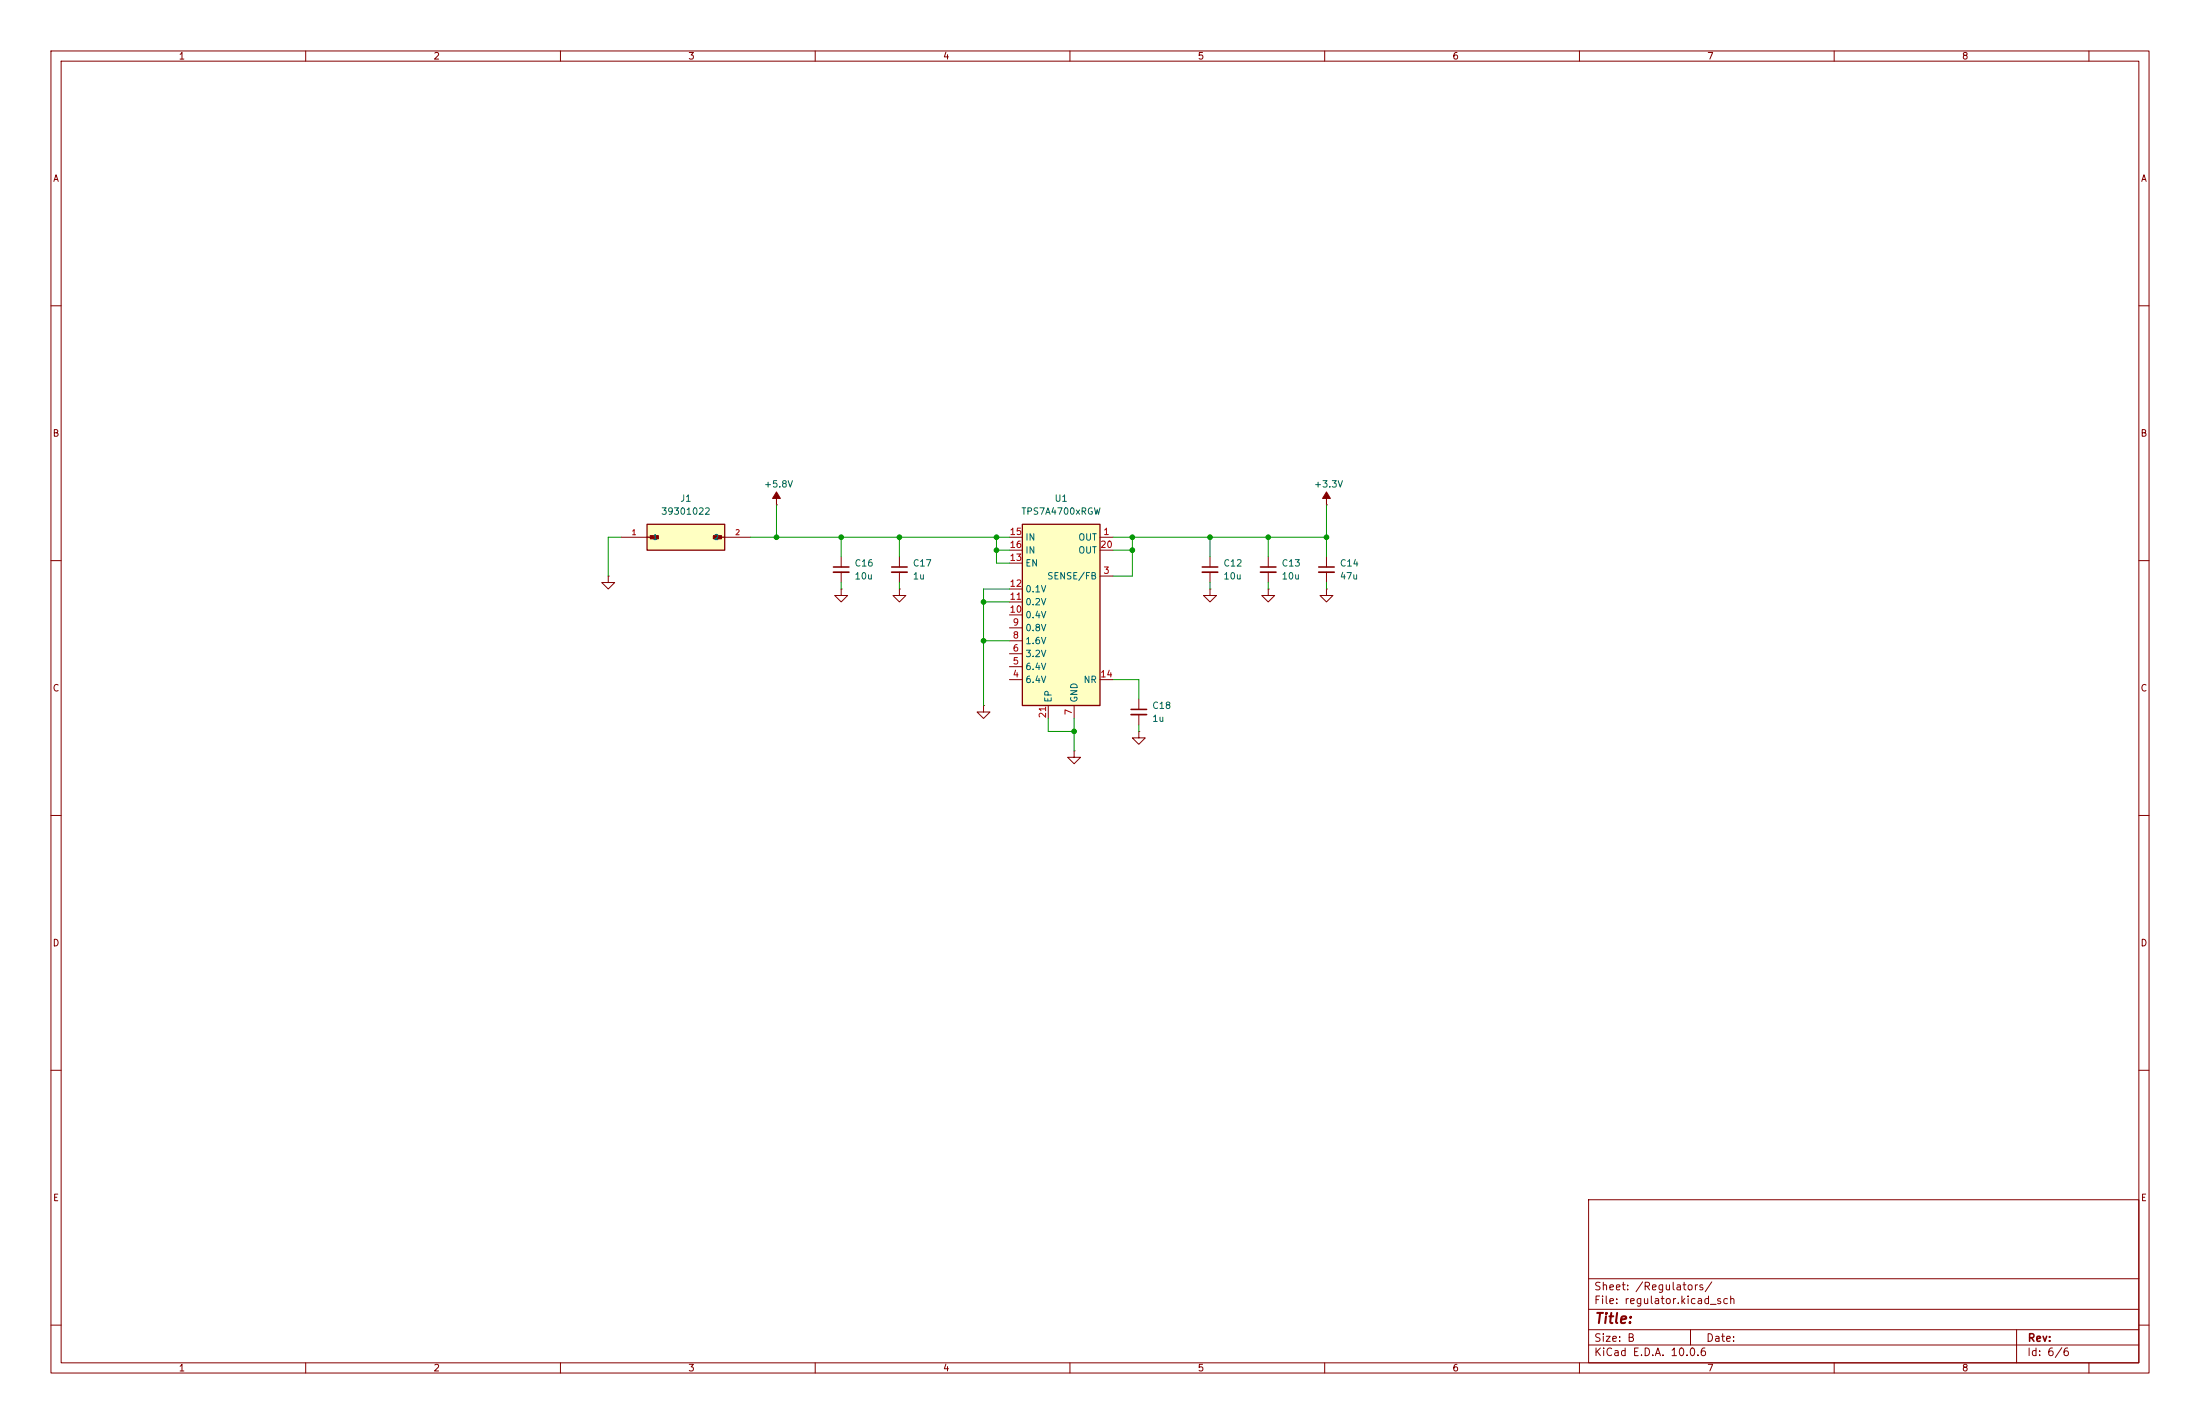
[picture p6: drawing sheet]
(kicad_sch
 (version 20260306)
 (generator "eeschema")
 (generator_version "10.0")
 (paper "B")
 (lib_symbols
  (symbol "Device:C_Small"
   (pin_numbers (hide yes))
   (pin_names
    (offset 0.254) (hide yes)) (exclude_from_sim no) (in_bom yes) (on_board yes)
   (in_pos_files yes)
   (duplicate_pin_numbers_are_jumpers no)
   (property "Reference" "C" (at 0.254 1.778 0) (show_name no) (do_not_autoplace no) (effects (font (size 1.27 1.27)) (justify left)))
   (property "Value" "C_Small" (at 0.254 -2.032 0) (show_name no) (do_not_autoplace no) (effects (font (size 1.27 1.27)) (justify left)))
   (property "Footprint" "" (at 0 0 0) (show_name no) (do_not_autoplace no) (hide yes) (effects (font (size 1.27 1.27))))
   (property "Datasheet" "" (at 0 0 0) (show_name no) (do_not_autoplace no) (hide yes) (effects (font (size 1.27 1.27))))
   (property "Description" "Unpolarized capacitor, small symbol" (at 0 0 0) (show_name no) (do_not_autoplace no) (hide yes) (effects (font (size 1.27 1.27))))
   (symbol "C_Small_0_1"
    (polyline (pts (xy -1.524 0.508) (xy 1.524 0.508)) (stroke (width 0.3048) (type default)) (fill (type none)))
    (polyline (pts (xy -1.524 -0.508) (xy 1.524 -0.508)) (stroke (width 0.3302) (type default)) (fill (type none))))
   (symbol "C_Small_1_1"
    (pin passive line (at 0 2.54 270) (length 2.032) (name "" (effects (font (size 1.27 1.27)))) (number "1" (effects (font (size 1.27 1.27)))))
    (pin passive line (at 0 -2.54 90) (length 2.032) (name "" (effects (font (size 1.27 1.27)))) (number "2" (effects (font (size 1.27 1.27))))))
   (embedded_fonts no))
  (symbol "My_Symbols:+5.0V"
   (power global)
   (pin_numbers (hide yes))
   (pin_names
    (offset 0) (hide yes)) (exclude_from_sim no) (in_bom yes) (on_board yes)
   (in_pos_files yes)
   (duplicate_pin_numbers_are_jumpers no)
   (property "Reference" "#PWR" (at 0 -3.81 0) (show_name no) (do_not_autoplace no) (hide yes) (effects (font (size 1.27 1.27))))
   (property "Value" "+5.0V" (at 0 3.556 0) (show_name no) (do_not_autoplace no) (effects (font (size 1.27 1.27))))
   (property "Footprint" "" (at 0 0 0) (show_name no) (do_not_autoplace no) (hide yes) (effects (font (size 1.27 1.27))))
   (property "Datasheet" "" (at 0 0 0) (show_name no) (do_not_autoplace no) (hide yes) (effects (font (size 1.27 1.27))))
   (property "Description" "Power symbol creates a global label with name \"-15V\"" (at 0 0 0) (show_name no) (do_not_autoplace no) (hide yes) (effects (font (size 1.27 1.27))))
   (symbol "+5.0V_0_0"
    (pin power_in line (at 0 0 90) (length 0) (name "" (effects (font (size 1.27 1.27)))) (number "1" (effects (font (size 1.27 1.27))))))
   (symbol "+5.0V_0_1"
    (polyline (pts (xy 0 0) (xy 0 1.27) (xy 0.762 1.27) (xy 0 2.54) (xy -0.762 1.27) (xy 0 1.27)) (stroke (width 0) (type default)) (fill (type outline))))
   (embedded_fonts no))
  (symbol "My_Symbols:TPS7A4700xRGW" (exclude_from_sim no) (in_bom yes) (on_board yes)
   (in_pos_files yes)
   (duplicate_pin_numbers_are_jumpers no)
   (property "Reference" "U7" (at 0 22.86 0) (show_name no) (do_not_autoplace no) (effects (font (size 1.27 1.27))))
   (property "Value" "TPS7A4700xRGW" (at 0 21.336 0) (show_name no) (do_not_autoplace no) (effects (font (size 1.27 1.27))))
   (property "Footprint" "Package_DFN_QFN:Texas_RGW0020A_VQFN-20-1EP_5x5mm_P0.65mm_EP3.15x3.15mm_ThermalVias" (at 4.445 21.59 0) (show_name no) (do_not_autoplace no) (hide yes) (effects (font (size 1.27 1.27))))
   (property "Datasheet" "https://www.ti.com/lit/ds/symlink/tps7a47.pdf" (at 0 24.13 0) (show_name no) (do_not_autoplace no) (hide yes) (effects (font (size 1.27 1.27))))
   (property "Description" "1A, Low-Noise Low-Dropout Voltage Regulator, 3-35V Input, Adjustable 1.4-34V Output, VQFN-20" (at 0 0 0) (show_name no) (do_not_autoplace no) (hide yes) (effects (font (size 1.27 1.27))))
   (symbol "TPS7A4700xRGW_0_1"
    (rectangle (start -7.62 20.32) (end 7.62 -15.24) (stroke (width 0.254) (type default)) (fill (type background))))
   (symbol "TPS7A4700xRGW_1_1"
    (pin power_out line (at 10.16 17.78 180) (length 2.54) (name "OUT" (effects (font (size 1.27 1.27)))) (number "1" (effects (font (size 1.27 1.27)))))
    (pin input line (at 10.16 10.16 180) (length 2.54) (name "SENSE/FB" (effects (font (size 1.27 1.27)))) (number "3" (effects (font (size 1.27 1.27)))))
    (pin input line (at -10.16 -10.16 0) (length 2.54) (name "6.4V" (effects (font (size 1.27 1.27)))) (number "4" (effects (font (size 1.27 1.27)))))
    (pin input line (at -10.16 -7.62 0) (length 2.54) (name "6.4V" (effects (font (size 1.27 1.27)))) (number "5" (effects (font (size 1.27 1.27)))))
    (pin input line (at -10.16 -5.08 0) (length 2.54) (name "3.2V" (effects (font (size 1.27 1.27)))) (number "6" (effects (font (size 1.27 1.27)))))
    (pin power_in line (at 2.54 -17.78 90) (length 2.54) (name "GND" (effects (font (size 1.27 1.27)))) (number "7" (effects (font (size 1.27 1.27)))))
    (pin input line (at -10.16 -2.54 0) (length 2.54) (name "1.6V" (effects (font (size 1.27 1.27)))) (number "8" (effects (font (size 1.27 1.27)))))
    (pin input line (at -10.16 0 0) (length 2.54) (name "0.8V" (effects (font (size 1.27 1.27)))) (number "9" (effects (font (size 1.27 1.27)))))
    (pin input line (at -10.16 2.54 0) (length 2.54) (name "0.4V" (effects (font (size 1.27 1.27)))) (number "10" (effects (font (size 1.27 1.27)))))
    (pin input line (at -10.16 5.08 0) (length 2.54) (name "0.2V" (effects (font (size 1.27 1.27)))) (number "11" (effects (font (size 1.27 1.27)))))
    (pin input line (at -10.16 7.62 0) (length 2.54) (name "0.1V" (effects (font (size 1.27 1.27)))) (number "12" (effects (font (size 1.27 1.27)))))
    (pin input line (at -10.16 12.7 0) (length 2.54) (name "EN" (effects (font (size 1.27 1.27)))) (number "13" (effects (font (size 1.27 1.27)))))
    (pin passive line (at 10.16 -10.16 180) (length 2.54) (name "NR" (effects (font (size 1.27 1.27)))) (number "14" (effects (font (size 1.27 1.27)))))
    (pin power_in line (at -10.16 17.78 0) (length 2.54) (name "IN" (effects (font (size 1.27 1.27)))) (number "15" (effects (font (size 1.27 1.27)))))
    (pin passive line (at -10.16 15.24 0) (length 2.54) (name "IN" (effects (font (size 1.27 1.27)))) (number "16" (effects (font (size 1.27 1.27)))))
    (pin power_out line (at 10.16 15.24 180) (length 2.54) (name "OUT" (effects (font (size 1.27 1.27)))) (number "20" (effects (font (size 1.27 1.27)))))
    (pin passive line (at -2.54 -17.78 90) (length 2.54) (name "EP" (effects (font (size 1.27 1.27)))) (number "21" (effects (font (size 1.27 1.27))))))
   (embedded_fonts no))
  (symbol "my-symbols:39301022"
   (pin_names
    (offset 1.016)) (exclude_from_sim no) (in_bom yes) (on_board yes)
   (in_pos_files yes)
   (duplicate_pin_numbers_are_jumpers no)
   (property "Reference" "J" (at -7.62 3.81 0) (show_name no) (do_not_autoplace no) (effects (font (size 1.27 1.27)) (justify left bottom)))
   (property "Value" "39301022" (at -7.62 -5.08 0) (show_name no) (do_not_autoplace no) (effects (font (size 1.27 1.27)) (justify left bottom)))
   (property "Footprint" "My_Footprints:MOLEX_39301022" (at 0 0 0) (show_name no) (do_not_autoplace no) (hide yes) (effects (font (size 1.27 1.27)) (justify bottom)))
   (property "Datasheet" "" (at 0 0 0) (show_name no) (do_not_autoplace no) (hide yes) (effects (font (size 1.27 1.27))))
   (property "Description" "" (at 0 0 0) (show_name no) (do_not_autoplace no) (hide yes) (effects (font (size 1.27 1.27))))
   (property "PARTREV" "A" (at 0 0 0) (show_name no) (do_not_autoplace no) (hide yes) (effects (font (size 1.27 1.27)) (justify bottom)))
   (property "STANDARD" "Manufacturer Recommendations" (at 0 0 0) (show_name no) (do_not_autoplace no) (hide yes) (effects (font (size 1.27 1.27)) (justify bottom)))
   (property "MAXIMUM_PACKAGE_HEIGHT" "11.40mm" (at 0 0 0) (show_name no) (do_not_autoplace no) (hide yes) (effects (font (size 1.27 1.27)) (justify bottom)))
   (property "MANUFACTURER" "Molex" (at 0 0 0) (show_name no) (do_not_autoplace no) (hide yes) (effects (font (size 1.27 1.27)) (justify bottom)))
   (symbol "39301022_0_0"
    (polyline (pts (xy -7.62 0) (xy -5.715 0)) (stroke (width 0.254) (type default)) (fill (type none)))
    (rectangle (start -7.62 -2.54) (end 7.62 2.54) (stroke (width 0.254) (type default)) (fill (type background)))
    (rectangle (start -6.985 -0.3175) (end -5.3975 0.3175) (stroke (width 0.1) (type default)) (fill (type outline)))
    (rectangle (start 5.3975 -0.3175) (end 6.985 0.3175) (stroke (width 0.1) (type default)) (fill (type outline)))
    (polyline (pts (xy 7.62 0) (xy 5.715 0)) (stroke (width 0.254) (type default)) (fill (type none)))
    (pin passive line (at -12.7 0 0) (length 5.08) (name "1" (effects (font (size 1.016 1.016)))) (number "1" (effects (font (size 1.016 1.016)))))
    (pin passive line (at 12.7 0 180) (length 5.08) (name "2" (effects (font (size 1.016 1.016)))) (number "2" (effects (font (size 1.016 1.016))))))
   (embedded_fonts no))
  (symbol "power:GND"
   (power global)
   (pin_numbers (hide yes))
   (pin_names
    (offset 0) (hide yes)) (exclude_from_sim no) (in_bom yes) (on_board yes)
   (in_pos_files yes)
   (duplicate_pin_numbers_are_jumpers no)
   (property "Reference" "#PWR" (at 0 -6.35 0) (show_name no) (do_not_autoplace no) (hide yes) (effects (font (size 1.27 1.27))))
   (property "Value" "GND" (at 0 -3.81 0) (show_name no) (do_not_autoplace no) (effects (font (size 1.27 1.27))))
   (property "Footprint" "" (at 0 0 0) (show_name no) (do_not_autoplace no) (hide yes) (effects (font (size 1.27 1.27))))
   (property "Datasheet" "" (at 0 0 0) (show_name no) (do_not_autoplace no) (hide yes) (effects (font (size 1.27 1.27))))
   (property "Description" "Power symbol creates a global label with name \"GND\" , ground" (at 0 0 0) (show_name no) (do_not_autoplace no) (hide yes) (effects (font (size 1.27 1.27))))
   (symbol "GND_0_1"
    (polyline (pts (xy 0 0) (xy 0 -1.27) (xy 1.27 -1.27) (xy 0 -2.54) (xy -1.27 -1.27) (xy 0 -1.27)) (stroke (width 0) (type default)) (fill (type none))))
   (symbol "GND_1_1"
    (pin power_in line (at 0 0 270) (length 0) (name "" (effects (font (size 1.27 1.27)))) (number "1" (effects (font (size 1.27 1.27))))))
   (embedded_fonts no)))
 (junction
  (at 176.53 105.41)
  (diameter 0)
  (color 0 0 0 0))
 (junction
  (at 260.35 105.41)
  (diameter 0)
  (color 0 0 0 0))
 (junction
  (at 222.25 107.95)
  (diameter 0)
  (color 0 0 0 0))
 (junction
  (at 237.49 105.41)
  (diameter 0)
  (color 0 0 0 0))
 (junction
  (at 195.58 107.95)
  (diameter 0)
  (color 0 0 0 0))
 (junction
  (at 248.92 105.41)
  (diameter 0)
  (color 0 0 0 0))
 (junction
  (at 195.58 105.41)
  (diameter 0)
  (color 0 0 0 0))
 (junction
  (at 193.04 125.73)
  (diameter 0)
  (color 0 0 0 0))
 (junction
  (at 210.82 143.51)
  (diameter 0)
  (color 0 0 0 0))
 (junction
  (at 152.4 105.41)
  (diameter 0)
  (color 0 0 0 0))
 (junction
  (at 193.04 118.11)
  (diameter 0)
  (color 0 0 0 0))
 (junction
  (at 222.25 105.41)
  (diameter 0)
  (color 0 0 0 0))
 (junction
  (at 165.1 105.41)
  (diameter 0)
  (color 0 0 0 0))
 (wire
  (pts (xy 195.58 107.95) (xy 195.58 105.41))
  (stroke (width 0) (type default)))
 (wire
  (pts (xy 237.49 115.57) (xy 237.49 114.3))
  (stroke (width 0) (type default)))
 (wire
  (pts (xy 210.82 143.51) (xy 210.82 147.32))
  (stroke (width 0) (type default)))
 (wire
  (pts (xy 193.04 125.73) (xy 198.12 125.73))
  (stroke (width 0) (type default)))
 (wire
  (pts (xy 223.52 143.51) (xy 223.52 142.24))
  (stroke (width 0) (type default)))
 (wire
  (pts (xy 222.25 107.95) (xy 222.25 113.03))
  (stroke (width 0) (type default)))
 (wire
  (pts (xy 193.04 118.11) (xy 193.04 125.73))
  (stroke (width 0) (type default)))
 (wire
  (pts (xy 260.35 114.3) (xy 260.35 115.57))
  (stroke (width 0) (type default)))
 (wire
  (pts (xy 223.52 133.35) (xy 223.52 137.16))
  (stroke (width 0) (type default)))
 (wire
  (pts (xy 222.25 107.95) (xy 218.44 107.95))
  (stroke (width 0) (type default)))
 (wire
  (pts (xy 165.1 105.41) (xy 176.53 105.41))
  (stroke (width 0) (type default)))
 (wire
  (pts (xy 152.4 105.41) (xy 152.4 99.06))
  (stroke (width 0) (type default)))
 (wire
  (pts (xy 165.1 105.41) (xy 165.1 109.22))
  (stroke (width 0) (type default)))
 (wire
  (pts (xy 222.25 113.03) (xy 218.44 113.03))
  (stroke (width 0) (type default)))
 (wire
  (pts (xy 195.58 105.41) (xy 198.12 105.41))
  (stroke (width 0) (type default)))
 (wire
  (pts (xy 248.92 114.3) (xy 248.92 115.57))
  (stroke (width 0) (type default)))
 (wire
  (pts (xy 260.35 105.41) (xy 260.35 109.22))
  (stroke (width 0) (type default)))
 (wire
  (pts (xy 176.53 105.41) (xy 195.58 105.41))
  (stroke (width 0) (type default)))
 (wire
  (pts (xy 198.12 115.57) (xy 193.04 115.57))
  (stroke (width 0) (type default)))
 (wire
  (pts (xy 237.49 105.41) (xy 237.49 109.22))
  (stroke (width 0) (type default)))
 (wire
  (pts (xy 198.12 110.49) (xy 195.58 110.49))
  (stroke (width 0) (type default)))
 (wire
  (pts (xy 222.25 105.41) (xy 222.25 107.95))
  (stroke (width 0) (type default)))
 (wire
  (pts (xy 195.58 110.49) (xy 195.58 107.95))
  (stroke (width 0) (type default)))
 (wire
  (pts (xy 119.38 105.41) (xy 119.38 113.03))
  (stroke (width 0) (type default)))
 (wire
  (pts (xy 237.49 105.41) (xy 248.92 105.41))
  (stroke (width 0) (type default)))
 (wire
  (pts (xy 210.82 140.97) (xy 210.82 143.51))
  (stroke (width 0) (type default)))
 (wire
  (pts (xy 176.53 114.3) (xy 176.53 115.57))
  (stroke (width 0) (type default)))
 (wire
  (pts (xy 193.04 125.73) (xy 193.04 138.43))
  (stroke (width 0) (type default)))
 (wire
  (pts (xy 205.74 143.51) (xy 210.82 143.51))
  (stroke (width 0) (type default)))
 (wire
  (pts (xy 119.38 105.41) (xy 121.92 105.41))
  (stroke (width 0) (type default)))
 (wire
  (pts (xy 176.53 105.41) (xy 176.53 109.22))
  (stroke (width 0) (type default)))
 (wire
  (pts (xy 147.32 105.41) (xy 152.4 105.41))
  (stroke (width 0) (type default)))
 (wire
  (pts (xy 248.92 105.41) (xy 248.92 109.22))
  (stroke (width 0) (type default)))
 (wire
  (pts (xy 260.35 99.06) (xy 260.35 105.41))
  (stroke (width 0) (type default)))
 (wire
  (pts (xy 218.44 105.41) (xy 222.25 105.41))
  (stroke (width 0) (type default)))
 (wire
  (pts (xy 193.04 115.57) (xy 193.04 118.11))
  (stroke (width 0) (type default)))
 (wire
  (pts (xy 198.12 118.11) (xy 193.04 118.11))
  (stroke (width 0) (type default)))
 (wire
  (pts (xy 198.12 107.95) (xy 195.58 107.95))
  (stroke (width 0) (type default)))
 (wire
  (pts (xy 248.92 105.41) (xy 260.35 105.41))
  (stroke (width 0) (type default)))
 (wire
  (pts (xy 152.4 105.41) (xy 165.1 105.41))
  (stroke (width 0) (type default)))
 (wire
  (pts (xy 165.1 115.57) (xy 165.1 114.3))
  (stroke (width 0) (type default)))
 (wire
  (pts (xy 222.25 105.41) (xy 237.49 105.41))
  (stroke (width 0) (type default)))
 (wire
  (pts (xy 218.44 133.35) (xy 223.52 133.35))
  (stroke (width 0) (type default)))
 (wire
  (pts (xy 205.74 140.97) (xy 205.74 143.51))
  (stroke (width 0) (type default)))
 (symbol
  (lib_id "Device:C_Small")
  (at 237.49 111.76 0)
  (unit 1)
  (body_style 1)
  (exclude_from_sim no)
  (in_bom yes)
  (on_board yes)
  (in_pos_files yes)
  (dnp no)
  (fields_autoplaced yes)
  (property "Reference" "C12" (at 240.03 110.4962 0) (show_name no) (do_not_autoplace no) (effects (font (size 1.27 1.27)) (justify left)))
  (property "Value" "10u" (at 240.03 113.0362 0) (show_name no) (do_not_autoplace no) (effects (font (size 1.27 1.27)) (justify left)))
  (property "Footprint" "Capacitor_SMD:C_1206_3216Metric" (at 237.49 111.76 0) (hide yes) (show_name no) (do_not_autoplace no) (effects (font (size 1.27 1.27))))
  (property "Datasheet" "" (at 237.49 111.76 0) (hide yes) (show_name no) (do_not_autoplace no) (effects (font (size 1.27 1.27))))
  (property "Description" "CAP CER 10UF 25V X7R 1206" (at 237.49 111.76 0) (hide yes) (show_name no) (do_not_autoplace no) (effects (font (size 1.27 1.27))))
  (property "MFG" "Murata" (at 237.49 111.76 0) (hide yes) (show_name no) (do_not_autoplace no) (effects (font (size 1.27 1.27))))
  (property "MFG_PN" "GRM31CR71E106KA12L" (at 237.49 111.76 0) (hide yes) (show_name no) (do_not_autoplace no) (effects (font (size 1.27 1.27))))
  (property "Price" "0.13" (at 237.49 111.76 0) (hide yes) (show_name no) (do_not_autoplace no) (effects (font (size 1.27 1.27))))
  (pin "1")
  (pin "2"))
 (symbol
  (lib_id "power:GND")
  (at 223.52 143.51 0)
  (unit 1)
  (body_style 1)
  (exclude_from_sim no)
  (in_bom yes)
  (on_board yes)
  (in_pos_files yes)
  (dnp no)
  (fields_autoplaced yes)
  (property "Reference" "#PWR033" (at 223.52 149.86 0) (hide yes) (show_name no) (do_not_autoplace no) (effects (font (size 1.27 1.27))))
  (property "Value" "GND" (at 223.52 148.59 0) (hide yes) (show_name no) (do_not_autoplace no) (effects (font (size 1.27 1.27))))
  (property "Footprint" "" (at 223.52 143.51 0) (hide yes) (show_name no) (do_not_autoplace no) (effects (font (size 1.27 1.27))))
  (property "Datasheet" "" (at 223.52 143.51 0) (hide yes) (show_name no) (do_not_autoplace no) (effects (font (size 1.27 1.27))))
  (property "Description" "Power symbol creates a global label with name \"GND\" , ground" (at 223.52 143.51 0) (hide yes) (show_name no) (do_not_autoplace no) (effects (font (size 1.27 1.27))))
  (pin "1"))
 (symbol
  (lib_id "My_Symbols:+5.0V")
  (at 152.4 99.06 0)
  (unit 1)
  (body_style 1)
  (exclude_from_sim no)
  (in_bom yes)
  (on_board yes)
  (in_pos_files yes)
  (dnp no)
  (property "Reference" "#PWR027" (at 152.4 102.87 0) (hide yes) (show_name no) (do_not_autoplace no) (effects (font (size 1.27 1.27))))
  (property "Value" "+5.8V" (at 149.86 94.996 0) (show_name no) (do_not_autoplace no) (effects (font (size 1.27 1.27)) (justify left)))
  (property "Footprint" "" (at 152.4 99.06 0) (hide yes) (show_name no) (do_not_autoplace no) (effects (font (size 1.27 1.27))))
  (property "Datasheet" "" (at 152.4 99.06 0) (hide yes) (show_name no) (do_not_autoplace no) (effects (font (size 1.27 1.27))))
  (property "Description" "Power symbol creates a global label with name \"-15V\"" (at 152.4 99.06 0) (hide yes) (show_name no) (do_not_autoplace no) (effects (font (size 1.27 1.27))))
  (pin "1"))
 (symbol
  (lib_id "Device:C_Small")
  (at 260.35 111.76 0)
  (unit 1)
  (body_style 1)
  (exclude_from_sim no)
  (in_bom yes)
  (on_board yes)
  (in_pos_files yes)
  (dnp no)
  (fields_autoplaced yes)
  (property "Reference" "C14" (at 262.89 110.4962 0) (show_name no) (do_not_autoplace no) (effects (font (size 1.27 1.27)) (justify left)))
  (property "Value" "47u" (at 262.89 113.0362 0) (show_name no) (do_not_autoplace no) (effects (font (size 1.27 1.27)) (justify left)))
  (property "Footprint" "Capacitor_SMD:C_1206_3216Metric" (at 260.35 111.76 0) (hide yes) (show_name no) (do_not_autoplace no) (effects (font (size 1.27 1.27))))
  (property "Datasheet" "" (at 260.35 111.76 0) (hide yes) (show_name no) (do_not_autoplace no) (effects (font (size 1.27 1.27))))
  (property "Description" "CAP CER 47UF 16V X5R 1206" (at 260.35 111.76 0) (hide yes) (show_name no) (do_not_autoplace no) (effects (font (size 1.27 1.27))))
  (property "MFG" "Taiyo Yuden" (at 260.35 111.76 0) (hide yes) (show_name no) (do_not_autoplace no) (effects (font (size 1.27 1.27))))
  (property "MFG_PN" "MSASE31LBB5476MTNA01" (at 260.35 111.76 0) (hide yes) (show_name no) (do_not_autoplace no) (effects (font (size 1.27 1.27))))
  (property "Price" "0.36" (at 260.35 111.76 0) (hide yes) (show_name no) (do_not_autoplace no) (effects (font (size 1.27 1.27))))
  (pin "1")
  (pin "2"))
 (symbol
  (lib_id "Device:C_Small")
  (at 165.1 111.76 0)
  (unit 1)
  (body_style 1)
  (exclude_from_sim no)
  (in_bom yes)
  (on_board yes)
  (in_pos_files yes)
  (dnp no)
  (fields_autoplaced yes)
  (property "Reference" "C16" (at 167.64 110.4962 0) (show_name no) (do_not_autoplace no) (effects (font (size 1.27 1.27)) (justify left)))
  (property "Value" "10u" (at 167.64 113.0362 0) (show_name no) (do_not_autoplace no) (effects (font (size 1.27 1.27)) (justify left)))
  (property "Footprint" "Capacitor_SMD:C_1206_3216Metric" (at 165.1 111.76 0) (hide yes) (show_name no) (do_not_autoplace no) (effects (font (size 1.27 1.27))))
  (property "Datasheet" "" (at 165.1 111.76 0) (hide yes) (show_name no) (do_not_autoplace no) (effects (font (size 1.27 1.27))))
  (property "Description" "CAP CER 10UF 25V X7R 1206" (at 165.1 111.76 0) (hide yes) (show_name no) (do_not_autoplace no) (effects (font (size 1.27 1.27))))
  (property "MFG" "Murata" (at 165.1 111.76 0) (hide yes) (show_name no) (do_not_autoplace no) (effects (font (size 1.27 1.27))))
  (property "MFG_PN" "GRM31CR71E106KA12L" (at 165.1 111.76 0) (hide yes) (show_name no) (do_not_autoplace no) (effects (font (size 1.27 1.27))))
  (property "Price" "0.13" (at 165.1 111.76 0) (hide yes) (show_name no) (do_not_autoplace no) (effects (font (size 1.27 1.27))))
  (pin "1")
  (pin "2"))
 (symbol
  (lib_id "power:GND")
  (at 193.04 138.43 0)
  (unit 1)
  (body_style 1)
  (exclude_from_sim no)
  (in_bom yes)
  (on_board yes)
  (in_pos_files yes)
  (dnp no)
  (fields_autoplaced yes)
  (property "Reference" "#PWR019" (at 193.04 144.78 0) (hide yes) (show_name no) (do_not_autoplace no) (effects (font (size 1.27 1.27))))
  (property "Value" "GND" (at 193.04 143.51 0) (hide yes) (show_name no) (do_not_autoplace no) (effects (font (size 1.27 1.27))))
  (property "Footprint" "" (at 193.04 138.43 0) (hide yes) (show_name no) (do_not_autoplace no) (effects (font (size 1.27 1.27))))
  (property "Datasheet" "" (at 193.04 138.43 0) (hide yes) (show_name no) (do_not_autoplace no) (effects (font (size 1.27 1.27))))
  (property "Description" "Power symbol creates a global label with name \"GND\" , ground" (at 193.04 138.43 0) (hide yes) (show_name no) (do_not_autoplace no) (effects (font (size 1.27 1.27))))
  (pin "1"))
 (symbol
  (lib_id "power:GND")
  (at 237.49 115.57 0)
  (unit 1)
  (body_style 1)
  (exclude_from_sim no)
  (in_bom yes)
  (on_board yes)
  (in_pos_files yes)
  (dnp no)
  (fields_autoplaced yes)
  (property "Reference" "#PWR018" (at 237.49 121.92 0) (hide yes) (show_name no) (do_not_autoplace no) (effects (font (size 1.27 1.27))))
  (property "Value" "GND" (at 237.49 120.65 0) (hide yes) (show_name no) (do_not_autoplace no) (effects (font (size 1.27 1.27))))
  (property "Footprint" "" (at 237.49 115.57 0) (hide yes) (show_name no) (do_not_autoplace no) (effects (font (size 1.27 1.27))))
  (property "Datasheet" "" (at 237.49 115.57 0) (hide yes) (show_name no) (do_not_autoplace no) (effects (font (size 1.27 1.27))))
  (property "Description" "Power symbol creates a global label with name \"GND\" , ground" (at 237.49 115.57 0) (hide yes) (show_name no) (do_not_autoplace no) (effects (font (size 1.27 1.27))))
  (pin "1"))
 (symbol
  (lib_id "power:GND")
  (at 165.1 115.57 0)
  (unit 1)
  (body_style 1)
  (exclude_from_sim no)
  (in_bom yes)
  (on_board yes)
  (in_pos_files yes)
  (dnp no)
  (fields_autoplaced yes)
  (property "Reference" "#PWR025" (at 165.1 121.92 0) (hide yes) (show_name no) (do_not_autoplace no) (effects (font (size 1.27 1.27))))
  (property "Value" "GND" (at 165.1 120.65 0) (hide yes) (show_name no) (do_not_autoplace no) (effects (font (size 1.27 1.27))))
  (property "Footprint" "" (at 165.1 115.57 0) (hide yes) (show_name no) (do_not_autoplace no) (effects (font (size 1.27 1.27))))
  (property "Datasheet" "" (at 165.1 115.57 0) (hide yes) (show_name no) (do_not_autoplace no) (effects (font (size 1.27 1.27))))
  (property "Description" "Power symbol creates a global label with name \"GND\" , ground" (at 165.1 115.57 0) (hide yes) (show_name no) (do_not_autoplace no) (effects (font (size 1.27 1.27))))
  (pin "1"))
 (symbol
  (lib_id "my-symbols:39301022")
  (at 134.62 105.41 0)
  (unit 1)
  (body_style 1)
  (exclude_from_sim no)
  (in_bom yes)
  (on_board yes)
  (in_pos_files yes)
  (dnp no)
  (fields_autoplaced yes)
  (property "Reference" "J1" (at 134.62 97.79 0) (show_name no) (do_not_autoplace no) (effects (font (size 1.27 1.27))))
  (property "Value" "39301022" (at 134.62 100.33 0) (show_name no) (do_not_autoplace no) (effects (font (size 1.27 1.27))))
  (property "Footprint" "My_Footprints:MOLEX_39301022" (at 134.62 105.41 0) (hide yes) (show_name no) (do_not_autoplace no) (effects (font (size 1.27 1.27)) (justify bottom)))
  (property "Datasheet" "" (at 134.62 105.41 0) (hide yes) (show_name no) (do_not_autoplace no) (effects (font (size 1.27 1.27))))
  (property "Description" "" (at 134.62 105.41 0) (hide yes) (show_name no) (do_not_autoplace no) (effects (font (size 1.27 1.27))))
  (property "PARTREV" "A" (at 134.62 105.41 0) (hide yes) (show_name no) (do_not_autoplace no) (effects (font (size 1.27 1.27)) (justify bottom)))
  (property "STANDARD" "Manufacturer Recommendations" (at 134.62 105.41 0) (hide yes) (show_name no) (do_not_autoplace no) (effects (font (size 1.27 1.27)) (justify bottom)))
  (property "MAXIMUM_PACKAGE_HEIGHT" "11.40mm" (at 134.62 105.41 0) (hide yes) (show_name no) (do_not_autoplace no) (effects (font (size 1.27 1.27)) (justify bottom)))
  (property "MANUFACTURER" "Molex" (at 134.62 105.41 0) (hide yes) (show_name no) (do_not_autoplace no) (effects (font (size 1.27 1.27)) (justify bottom)))
  (pin "1")
  (pin "2"))
 (symbol
  (lib_id "My_Symbols:+5.0V")
  (at 260.35 99.06 0)
  (unit 1)
  (body_style 1)
  (exclude_from_sim no)
  (in_bom yes)
  (on_board yes)
  (in_pos_files yes)
  (dnp no)
  (property "Reference" "#PWR022" (at 260.35 102.87 0) (hide yes) (show_name no) (do_not_autoplace no) (effects (font (size 1.27 1.27))))
  (property "Value" "+3.3V" (at 257.81 94.996 0) (show_name no) (do_not_autoplace no) (effects (font (size 1.27 1.27)) (justify left)))
  (property "Footprint" "" (at 260.35 99.06 0) (hide yes) (show_name no) (do_not_autoplace no) (effects (font (size 1.27 1.27))))
  (property "Datasheet" "" (at 260.35 99.06 0) (hide yes) (show_name no) (do_not_autoplace no) (effects (font (size 1.27 1.27))))
  (property "Description" "Power symbol creates a global label with name \"-15V\"" (at 260.35 99.06 0) (hide yes) (show_name no) (do_not_autoplace no) (effects (font (size 1.27 1.27))))
  (pin "1"))
 (symbol
  (lib_id "power:GND")
  (at 260.35 115.57 0)
  (unit 1)
  (body_style 1)
  (exclude_from_sim no)
  (in_bom yes)
  (on_board yes)
  (in_pos_files yes)
  (dnp no)
  (fields_autoplaced yes)
  (property "Reference" "#PWR021" (at 260.35 121.92 0) (hide yes) (show_name no) (do_not_autoplace no) (effects (font (size 1.27 1.27))))
  (property "Value" "GND" (at 260.35 120.65 0) (hide yes) (show_name no) (do_not_autoplace no) (effects (font (size 1.27 1.27))))
  (property "Footprint" "" (at 260.35 115.57 0) (hide yes) (show_name no) (do_not_autoplace no) (effects (font (size 1.27 1.27))))
  (property "Datasheet" "" (at 260.35 115.57 0) (hide yes) (show_name no) (do_not_autoplace no) (effects (font (size 1.27 1.27))))
  (property "Description" "Power symbol creates a global label with name \"GND\" , ground" (at 260.35 115.57 0) (hide yes) (show_name no) (do_not_autoplace no) (effects (font (size 1.27 1.27))))
  (pin "1"))
 (symbol
  (lib_id "power:GND")
  (at 248.92 115.57 0)
  (unit 1)
  (body_style 1)
  (exclude_from_sim no)
  (in_bom yes)
  (on_board yes)
  (in_pos_files yes)
  (dnp no)
  (fields_autoplaced yes)
  (property "Reference" "#PWR020" (at 248.92 121.92 0) (hide yes) (show_name no) (do_not_autoplace no) (effects (font (size 1.27 1.27))))
  (property "Value" "GND" (at 248.92 120.65 0) (hide yes) (show_name no) (do_not_autoplace no) (effects (font (size 1.27 1.27))))
  (property "Footprint" "" (at 248.92 115.57 0) (hide yes) (show_name no) (do_not_autoplace no) (effects (font (size 1.27 1.27))))
  (property "Datasheet" "" (at 248.92 115.57 0) (hide yes) (show_name no) (do_not_autoplace no) (effects (font (size 1.27 1.27))))
  (property "Description" "Power symbol creates a global label with name \"GND\" , ground" (at 248.92 115.57 0) (hide yes) (show_name no) (do_not_autoplace no) (effects (font (size 1.27 1.27))))
  (pin "1"))
 (symbol
  (lib_id "Device:C_Small")
  (at 248.92 111.76 0)
  (unit 1)
  (body_style 1)
  (exclude_from_sim no)
  (in_bom yes)
  (on_board yes)
  (in_pos_files yes)
  (dnp no)
  (fields_autoplaced yes)
  (property "Reference" "C13" (at 251.46 110.4962 0) (show_name no) (do_not_autoplace no) (effects (font (size 1.27 1.27)) (justify left)))
  (property "Value" "10u" (at 251.46 113.0362 0) (show_name no) (do_not_autoplace no) (effects (font (size 1.27 1.27)) (justify left)))
  (property "Footprint" "Capacitor_SMD:C_1206_3216Metric" (at 248.92 111.76 0) (hide yes) (show_name no) (do_not_autoplace no) (effects (font (size 1.27 1.27))))
  (property "Datasheet" "" (at 248.92 111.76 0) (hide yes) (show_name no) (do_not_autoplace no) (effects (font (size 1.27 1.27))))
  (property "Description" "CAP CER 10UF 25V X7R 1206" (at 248.92 111.76 0) (hide yes) (show_name no) (do_not_autoplace no) (effects (font (size 1.27 1.27))))
  (property "MFG" "Murata" (at 248.92 111.76 0) (hide yes) (show_name no) (do_not_autoplace no) (effects (font (size 1.27 1.27))))
  (property "MFG_PN" "GRM31CR71E106KA12L" (at 248.92 111.76 0) (hide yes) (show_name no) (do_not_autoplace no) (effects (font (size 1.27 1.27))))
  (property "Price" "0.13" (at 248.92 111.76 0) (hide yes) (show_name no) (do_not_autoplace no) (effects (font (size 1.27 1.27))))
  (pin "1")
  (pin "2"))
 (symbol
  (lib_id "My_Symbols:TPS7A4700xRGW")
  (at 208.28 123.19 0)
  (unit 1)
  (body_style 1)
  (exclude_from_sim no)
  (in_bom yes)
  (on_board yes)
  (in_pos_files yes)
  (dnp no)
  (fields_autoplaced yes)
  (property "Reference" "U1" (at 208.28 97.79 0) (show_name no) (do_not_autoplace no) (effects (font (size 1.27 1.27))))
  (property "Value" "TPS7A4700xRGW" (at 208.28 100.33 0) (show_name no) (do_not_autoplace no) (effects (font (size 1.27 1.27))))
  (property "Footprint" "Package_DFN_QFN:Texas_RGW0020A_VQFN-20-1EP_5x5mm_P0.65mm_EP3.15x3.15mm_ThermalVias" (at 212.725 101.6 0) (hide yes) (show_name no) (do_not_autoplace no) (effects (font (size 1.27 1.27))))
  (property "Datasheet" "https://www.ti.com/lit/ds/symlink/tps7a47.pdf" (at 208.28 99.06 0) (hide yes) (show_name no) (do_not_autoplace no) (effects (font (size 1.27 1.27))))
  (property "Description" "IC REG LINEAR POS ADJ 1A 20-VQFN" (at 208.28 123.19 0) (hide yes) (show_name no) (do_not_autoplace no) (effects (font (size 1.27 1.27))))
  (property "MFG" "TI" (at 208.28 123.19 0) (hide yes) (show_name no) (do_not_autoplace no) (effects (font (size 1.27 1.27))))
  (property "MFG_PN" "TPS7A4700RGWT" (at 208.28 123.19 0) (hide yes) (show_name no) (do_not_autoplace no) (effects (font (size 1.27 1.27))))
  (property "Price" "6.15" (at 208.28 123.19 0) (hide yes) (show_name no) (do_not_autoplace no) (effects (font (size 1.27 1.27))))
  (pin "8")
  (pin "1")
  (pin "9")
  (pin "12")
  (pin "21")
  (pin "20")
  (pin "10")
  (pin "7")
  (pin "15")
  (pin "3")
  (pin "6")
  (pin "4")
  (pin "11")
  (pin "14")
  (pin "5")
  (pin "13")
  (pin "16"))
 (symbol
  (lib_id "Device:C_Small")
  (at 176.53 111.76 0)
  (unit 1)
  (body_style 1)
  (exclude_from_sim no)
  (in_bom yes)
  (on_board yes)
  (in_pos_files yes)
  (dnp no)
  (fields_autoplaced yes)
  (property "Reference" "C17" (at 179.07 110.4962 0) (show_name no) (do_not_autoplace no) (effects (font (size 1.27 1.27)) (justify left)))
  (property "Value" "1u" (at 179.07 113.0362 0) (show_name no) (do_not_autoplace no) (effects (font (size 1.27 1.27)) (justify left)))
  (property "Footprint" "Capacitor_SMD:C_1206_3216Metric" (at 176.53 111.76 0) (hide yes) (show_name no) (do_not_autoplace no) (effects (font (size 1.27 1.27))))
  (property "Datasheet" "" (at 176.53 111.76 0) (hide yes) (show_name no) (do_not_autoplace no) (effects (font (size 1.27 1.27))))
  (property "Description" "CAP CER 1UF 25V X7R 1206" (at 176.53 111.76 0) (hide yes) (show_name no) (do_not_autoplace no) (effects (font (size 1.27 1.27))))
  (property "MFG" "Murata" (at 176.53 111.76 0) (hide yes) (show_name no) (do_not_autoplace no) (effects (font (size 1.27 1.27))))
  (property "MFG_PN" "GRM31CR71E105KA01L" (at 176.53 111.76 0) (hide yes) (show_name no) (do_not_autoplace no) (effects (font (size 1.27 1.27))))
  (property "Price" "0.23" (at 176.53 111.76 0) (hide yes) (show_name no) (do_not_autoplace no) (effects (font (size 1.27 1.27))))
  (pin "1")
  (pin "2"))
 (symbol
  (lib_id "power:GND")
  (at 119.38 113.03 0)
  (unit 1)
  (body_style 1)
  (exclude_from_sim no)
  (in_bom yes)
  (on_board yes)
  (in_pos_files yes)
  (dnp no)
  (fields_autoplaced yes)
  (property "Reference" "#PWR0155" (at 119.38 119.38 0) (hide yes) (show_name no) (do_not_autoplace no) (effects (font (size 1.27 1.27))))
  (property "Value" "GND" (at 119.38 118.11 0) (hide yes) (show_name no) (do_not_autoplace no) (effects (font (size 1.27 1.27))))
  (property "Footprint" "" (at 119.38 113.03 0) (hide yes) (show_name no) (do_not_autoplace no) (effects (font (size 1.27 1.27))))
  (property "Datasheet" "" (at 119.38 113.03 0) (hide yes) (show_name no) (do_not_autoplace no) (effects (font (size 1.27 1.27))))
  (property "Description" "Power symbol creates a global label with name \"GND\" , ground" (at 119.38 113.03 0) (hide yes) (show_name no) (do_not_autoplace no) (effects (font (size 1.27 1.27))))
  (pin "1"))
 (symbol
  (lib_id "power:GND")
  (at 210.82 147.32 0)
  (unit 1)
  (body_style 1)
  (exclude_from_sim no)
  (in_bom yes)
  (on_board yes)
  (in_pos_files yes)
  (dnp no)
  (fields_autoplaced yes)
  (property "Reference" "#PWR024" (at 210.82 153.67 0) (hide yes) (show_name no) (do_not_autoplace no) (effects (font (size 1.27 1.27))))
  (property "Value" "GND" (at 210.82 152.4 0) (hide yes) (show_name no) (do_not_autoplace no) (effects (font (size 1.27 1.27))))
  (property "Footprint" "" (at 210.82 147.32 0) (hide yes) (show_name no) (do_not_autoplace no) (effects (font (size 1.27 1.27))))
  (property "Datasheet" "" (at 210.82 147.32 0) (hide yes) (show_name no) (do_not_autoplace no) (effects (font (size 1.27 1.27))))
  (property "Description" "Power symbol creates a global label with name \"GND\" , ground" (at 210.82 147.32 0) (hide yes) (show_name no) (do_not_autoplace no) (effects (font (size 1.27 1.27))))
  (pin "1"))
 (symbol
  (lib_id "Device:C_Small")
  (at 223.52 139.7 0)
  (unit 1)
  (body_style 1)
  (exclude_from_sim no)
  (in_bom yes)
  (on_board yes)
  (in_pos_files yes)
  (dnp no)
  (fields_autoplaced yes)
  (property "Reference" "C18" (at 226.06 138.4362 0) (show_name no) (do_not_autoplace no) (effects (font (size 1.27 1.27)) (justify left)))
  (property "Value" "1u" (at 226.06 140.9762 0) (show_name no) (do_not_autoplace no) (effects (font (size 1.27 1.27)) (justify left)))
  (property "Footprint" "Capacitor_SMD:C_1206_3216Metric" (at 223.52 139.7 0) (hide yes) (show_name no) (do_not_autoplace no) (effects (font (size 1.27 1.27))))
  (property "Datasheet" "" (at 223.52 139.7 0) (hide yes) (show_name no) (do_not_autoplace no) (effects (font (size 1.27 1.27))))
  (property "Description" "CAP CER 1UF 25V X7R 1206" (at 223.52 139.7 0) (hide yes) (show_name no) (do_not_autoplace no) (effects (font (size 1.27 1.27))))
  (property "MFG" "Murata" (at 223.52 139.7 0) (hide yes) (show_name no) (do_not_autoplace no) (effects (font (size 1.27 1.27))))
  (property "MFG_PN" "GRM31CR71E105KA01L" (at 223.52 139.7 0) (hide yes) (show_name no) (do_not_autoplace no) (effects (font (size 1.27 1.27))))
  (property "Price" "0.23" (at 223.52 139.7 0) (hide yes) (show_name no) (do_not_autoplace no) (effects (font (size 1.27 1.27))))
  (pin "1")
  (pin "2"))
 (symbol
  (lib_id "power:GND")
  (at 176.53 115.57 0)
  (unit 1)
  (body_style 1)
  (exclude_from_sim no)
  (in_bom yes)
  (on_board yes)
  (in_pos_files yes)
  (dnp no)
  (fields_autoplaced yes)
  (property "Reference" "#PWR026" (at 176.53 121.92 0) (hide yes) (show_name no) (do_not_autoplace no) (effects (font (size 1.27 1.27))))
  (property "Value" "GND" (at 176.53 120.65 0) (hide yes) (show_name no) (do_not_autoplace no) (effects (font (size 1.27 1.27))))
  (property "Footprint" "" (at 176.53 115.57 0) (hide yes) (show_name no) (do_not_autoplace no) (effects (font (size 1.27 1.27))))
  (property "Datasheet" "" (at 176.53 115.57 0) (hide yes) (show_name no) (do_not_autoplace no) (effects (font (size 1.27 1.27))))
  (property "Description" "Power symbol creates a global label with name \"GND\" , ground" (at 176.53 115.57 0) (hide yes) (show_name no) (do_not_autoplace no) (effects (font (size 1.27 1.27))))
  (pin "1")))
